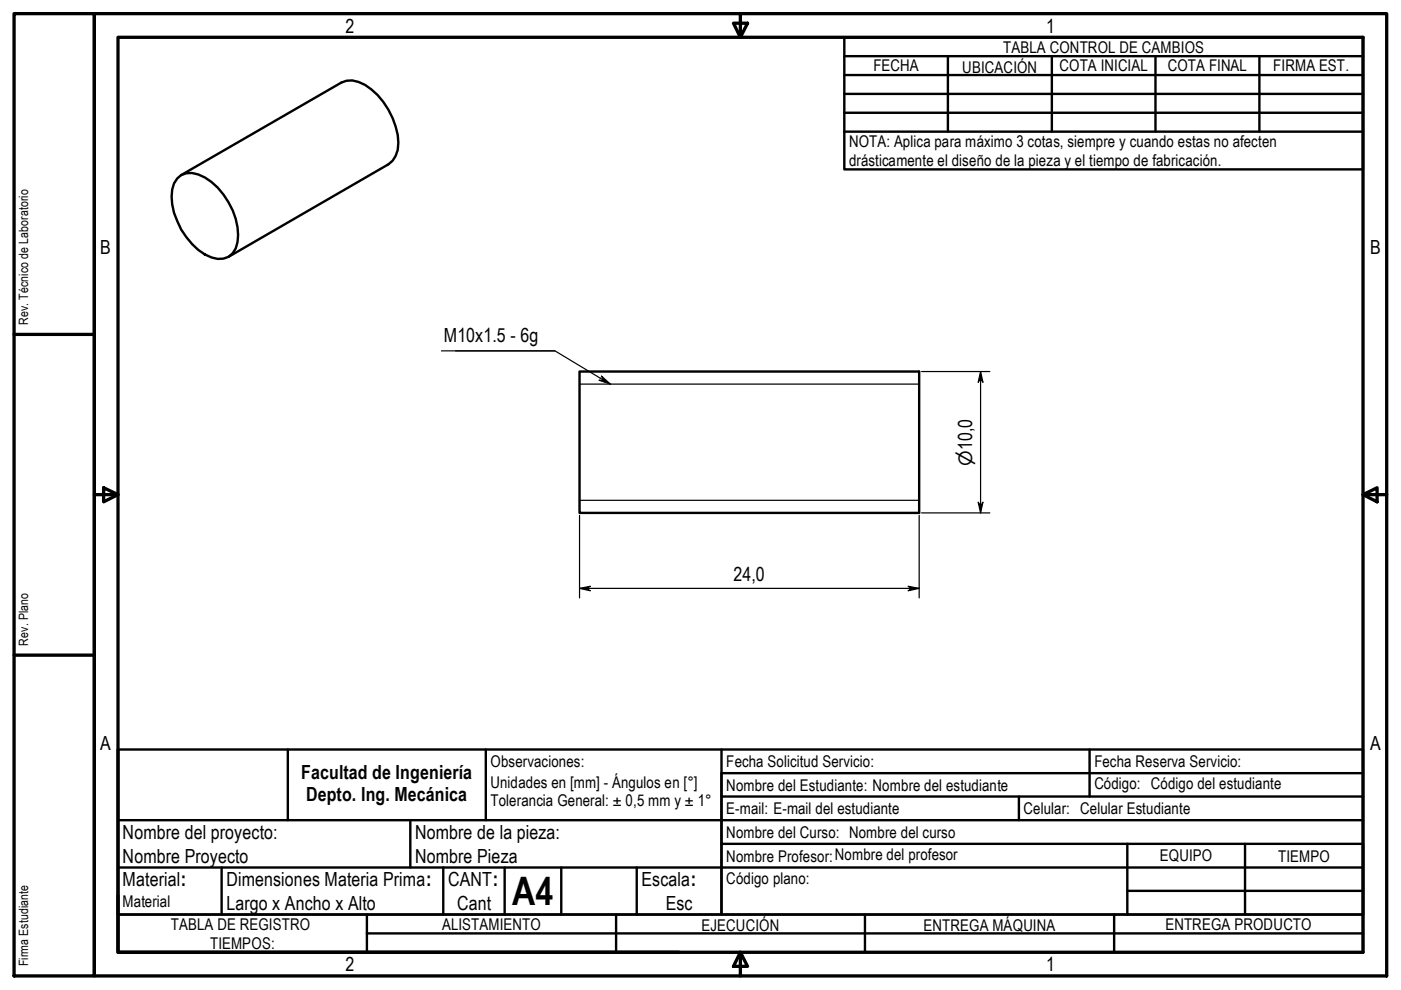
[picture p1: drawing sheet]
<svg xmlns="http://www.w3.org/2000/svg" width="297mm" height="210mm" viewBox="0 0 297 210" stroke-linecap="round" stroke-linejoin="round" font-family="sans-serif">
<!-- layer: Visible (ISO) -->
<path d="M37.6 37.8a3.9 3.9 0 0 1 4.4-.8 14.7 14.7 0 0 1 8.5 12.8 5 5 0 0 1-2 4.7 5 5 0 0 1-5.1-.6 15 15 0 0 1-6.9-13.7l.4-1.3zM38.4 37.1l34-19.6a5 5 0 0 1 5 .5 15.8 15.8 0 0 1 7.1 12.3 5.2 5.2 0 0 1-2.1 4.5l-33.9 19.7M122.9 78.8h72v29.9h-72z" fill="none" stroke="#000" stroke-width=".51"/>
<!-- layer: Visible Narrow (ISO) -->
<path d="M122.9 81.4h72M122.9 106.1h72" fill="none" stroke="#000" stroke-width=".25"/>
<!-- layer: Title (ISO) -->
<g fill="none" stroke="#000" stroke-width=".51">
<path d="M179 7.9h110v28h-110zM179 19.9h110M179 15.9h110M179 11.9h110M201 11.9v16M223 11.9v16M245 11.9v16M267 11.9v16M179 23.9h110M179 27.9h110M25 158.9h264v35h-136v-30h136M25 158.9v35h128v-35"/>
<path d="M25 158.9v35M61 158.9v15M103 158.9v15M231 158.9v10M25 173.9h264M87 173.9v10M153 178.9h136v15M153 168.9h136M216 168.9v5M239 178.9v15M264 178.9v15M25 193.9h264v8h-264z"/>
<path d="M25 183.9h264M47 183.9v10M77.8 193.9v8M77.8 197.9h211.2M94 183.9v10M107 183.9v10M119 183.9v10M130.6 193.9v8M135 183.9v10M183.4 193.9v8M236.2 193.9v8M239 188.9h50"/>
</g>
<!-- layer: Border (ISO) -->
<g fill="none" stroke="#000" stroke-width=".7">
<path d="M3 2.9h17v204h-17zM20 2.9h274v204h-274zM25 7.9h264v194h-264zM155.5 4.9h3l-1.5 3zM157 2.9v5M3 70.9h17M20 104.9h5M22 103.4l3 1.5-3 1.5zM289 104.9l3-1.5v3zM289 104.9h5M3 138.9h17M25 189.9v12h119"/>
<path d="M157 201.9l1.5 3h-3zM157 201.9v5"/>
</g>
<!-- layer: Dimension (ISO) -->
<path d="M195.4 78.8h14.5M207.9 78.8l.5 2.3-.5-.8-.5 .8zM207.9 78.8v29.9M122.9 109.3v17.5M194.9 109.3v17.5M195.4 108.7h14.5M207.4 106.5l.5 .8 .5-.8-.5 2.2zM122.9 124.7l2.3-.4-.9 .4 .9 .6zM122.9 124.7h72M192.5 124.3l2.4 .4-2.4 .6 .9-.6z" fill="none" stroke="#000" stroke-width=".25"/>
<g fill="#000">
<path d="M207.9 78.8l.5 2.3-.5-.8-.5 .8z" fill-rule="evenodd"/>
<path d="M207.4 106.5l.5 .8 .5-.8-.5 2.2z" fill-rule="evenodd"/>
<path d="M122.9 124.7l2.3-.4-.9 .4 .9 .6z" fill-rule="evenodd"/>
<path d="M192.5 124.3l2.4 .4-2.4 .6 .9-.6z" fill-rule="evenodd"/>
</g>
<!-- layer: Symbol (ISO) -->
<path d="M93.6 74.4h24.1M96.6 74.4h21.1l11.7 7M127.5 79.7l1.9 1.7-2.4-.8h1z" fill="none" stroke="#000" stroke-width=".25"/>
<path d="M127.5 79.7l1.9 1.7-2.4-.8h1z" fill-rule="evenodd" fill="#000"/>
<text font-size="8.3" x="108.6" y="191.9">A4</text>
<g font-size="4.1">
<text x="73.3" y="6.9">2</text>
<text x="221.8" y="6.9">1</text>
<text x="21.2" y="53.9">B</text>
<text x="290.5" y="53.9">B</text>
<text x="94.1" y="72.5">M10x1.5 - 6g</text>
<text x="155.5" y="123.2">24,0</text>
<text x="21.2" y="158.9">A</text>
<text x="290.5" y="158.9">A</text>
<text x="63.9" y="165.1">Facultad de Ingeniería</text>
<text x="64.9" y="169.8">Depto. Ing. Mecánica</text>
<text x="26" y="177.9">Nombre del proyecto:</text>
<text x="88" y="177.9">Nombre de la pieza:</text>
<text x="26" y="182.9">Nombre Proyecto</text>
<text x="88" y="182.9">Nombre Pieza</text>
<text x="26" y="187.9">Material:</text>
<text x="48" y="187.9">Dimensiones Materia Prima:</text>
<text x="95" y="187.9">CANT:</text>
<text x="136" y="187.9">Escala:</text>
<text x="48" y="192.9">Largo x Ancho x Alto</text>
<text x="96.9" y="192.9">Cant</text>
<text x="141.2" y="192.9">Esc</text>
<text x="73.3" y="205.9">2</text>
<text x="221.8" y="205.9">1</text>
</g>
<text font-size="3.9" x="206.1" y="98.8" transform="rotate(-90 206.1 98.8)">⌀10,0</text>
<g font-size="3.4">
<text x="212.7" y="11.1">TABLA CONTROL DE CAMBIOS</text>
<text x="185.2" y="15.1">FECHA</text>
<text x="204" y="15.5">UBICACIÓN</text>
<text x="224.6" y="15.1">COTA INICIAL</text>
<text x="247.6" y="15.1">COTA FINAL</text>
<text x="269.9" y="15.1">FIRMA EST.</text>
<text x="180" y="31.2">NOTA: Aplica para máximo 3 cotas, siempre y cuando estas no afecten</text>
<text x="180" y="35.2">drásticamente el diseño de la pieza y el tiempo de fabricación.</text>
<text x="104" y="167.1">Unidades en [mm] - Ángulos en [°]</text>
<text x="104" y="162.7">Observaciones:</text>
<text x="154" y="167.6">Nombre del Estudiante: Nombre del estudiante</text>
<text x="154" y="162.7">Fecha Solicitud Servicio:</text>
<text x="232" y="167.3">Código: Código del estudiante</text>
<text x="232" y="162.7">Fecha Reserva Servicio:</text>
<text x="104" y="170.8">Tolerancia General: ± 0,5 mm y ± 1°</text>
<text x="154" y="172.6">E-mail: E-mail del estudiante</text>
<text x="217" y="172.6">Celular: Celular Estudiante</text>
<text x="154" y="177.6">Nombre del Curso: Nombre del curso</text>
<text x="154" y="182.7">Nombre Profesor:Nombre del profesor</text>
<text x="245.9" y="182.6">EQUIPO</text>
<text x="271" y="182.7">TIEMPO</text>
<text x="154" y="187.4">Código plano:</text>
<text x="26" y="192.4">Material</text>
<text x="36.2" y="197.2">TABLA DE REGISTRO</text>
<text x="93.7" y="197.1">ALISTAMIENTO</text>
<text x="148.7" y="197.5">EJECUCIÓN</text>
<text x="195.8" y="197.4">ENTREGA MÁQUINA</text>
<text x="247.1" y="197.1">ENTREGA PRODUCTO</text>
<text x="44.6" y="201.1">TIEMPOS:</text>
</g>
<g font-size="2.7">
<text x="6" y="68.9" transform="rotate(-90 6 68.9)">Rev. Técnico de Laboratorio</text>
<text x="6" y="136.9" transform="rotate(-90 6 136.9)">Rev. Plano</text>
<text x="6" y="204.9" transform="rotate(-90 6 204.9)">Firma Estudiante</text>
</g>
</svg>
